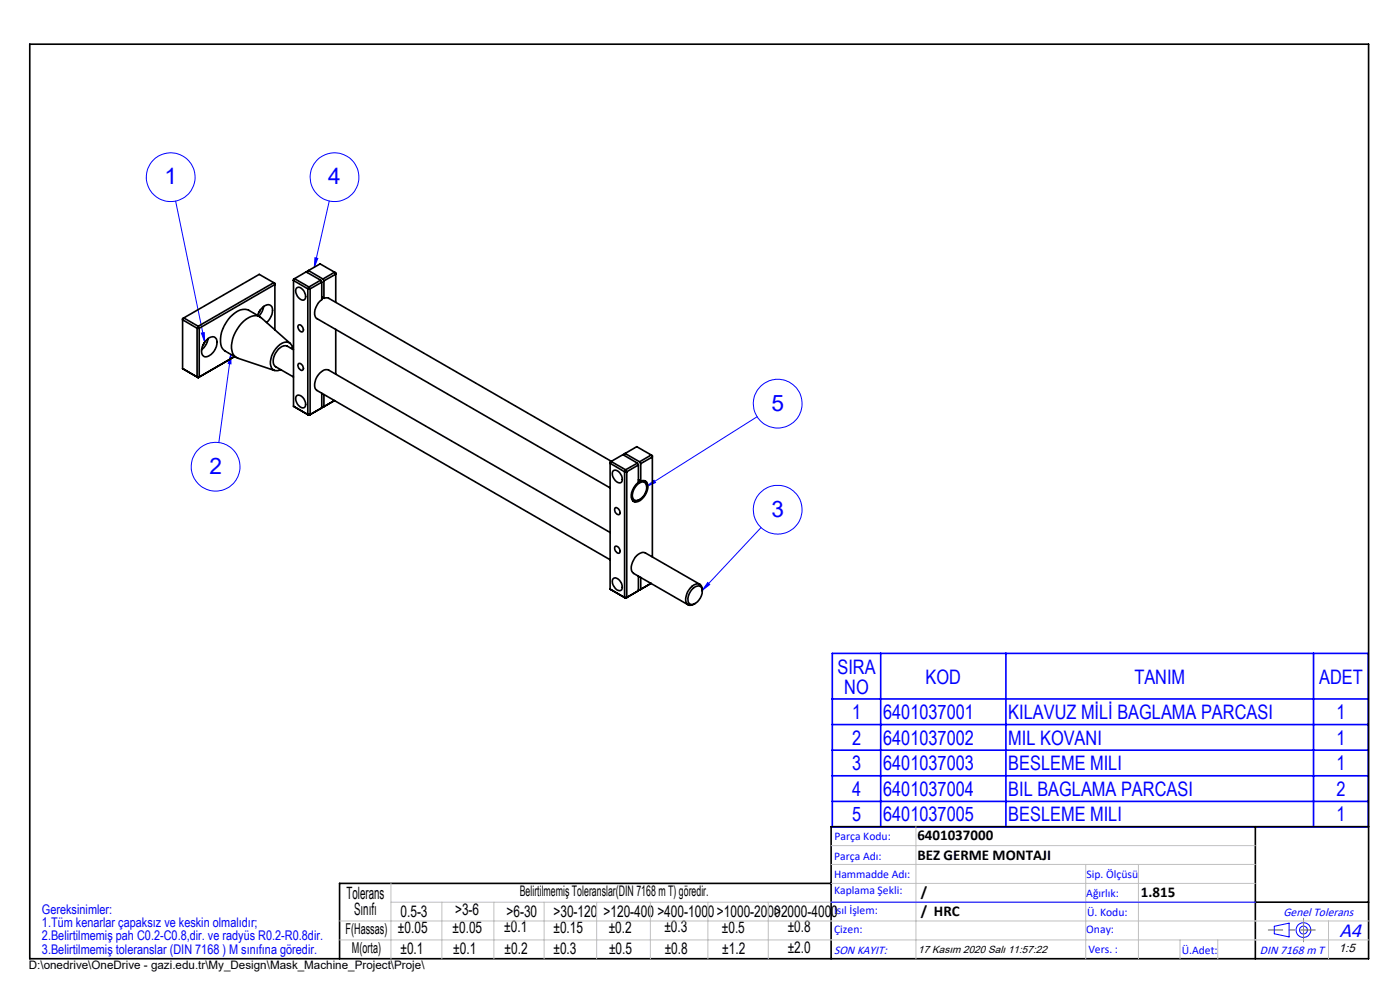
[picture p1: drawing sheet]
<svg xmlns="http://www.w3.org/2000/svg" width="297mm" height="210mm" viewBox="0 0 297 210" stroke-linecap="round" stroke-linejoin="round" font-family="sans-serif">
<g fill="none" stroke="#00f" stroke-width=".21">
<path d="M37.3 42.6l6.1 30M66.8 54.7l.6 .1-.7 1.9zM69.8 42.6l-3.1 14.1M42.7 70.7l.6-.2 .1 2.1zM49 75.2l-2.6 18.7M49 75.2v2l-.6-.1zM160.6 88.4l-23.4 14.8M137.2 103.2l1.5-1.3 .4 .5zM161.5 111.9l-12.5 13.3M150.1 123.6l.5 .4-1.6 1.2zM176.3 191.4h90M270.3 196.5l3.2-.7v2.9l-3.2-.6z"/>
<circle cx="36.2" cy="37.6" r="5.2"/>
<circle cx="71" cy="37.6" r="5.2"/>
<circle cx="45.7" cy="99" r="5.2"/>
<circle cx="165" cy="85.6" r="5.2"/>
<circle cx="165" cy="108.1" r="5.2"/>
<circle cx="276.5" cy="197.3" r="1.57"/>
<circle cx="276.5" cy="197.3" r=".83"/>
</g>
<path d="M176.6 138.6h113.7v36.8h-113.7zM186.8 138.6v36.8M213.4 138.6v36.8M278.7 138.6v36.8M176.6 148.3h113.7M176.6 153.7h113.7M176.6 159.1h113.7M176.6 164.6h113.7M176.6 170h113.7" fill="none" stroke="#00f" stroke-width=".35"/>
<path d="M6.3 9.4h284v194h-284zM266.3 175.4v28M290.3 175.4h-114v28M176.3 187.4h-104.3v16M266.3 191.4h24" fill="none" stroke="#000" stroke-width=".35"/>
<path d="M279 197.3h-9.9" fill="none" stroke="#f00" stroke-width=".21" stroke-dasharray="30.5 1.3 1.3 1.3" stroke-dashoffset="27.4"/>
<path d="M276.5 197.3v2.5M276.5 197.3v-2.5" fill="none" stroke="#808080" stroke-width=".21" stroke-dasharray="30.5 1.3 1.3 1.3"/>
<g fill="none" stroke="#c0c0c0" stroke-width=".21">
<path d="M176.3 179.4h90M194.3 175.4v28M72 199.4h218.3M72 195.4h218.3M82.9 187.4v16M82.9 191.4h183.4M93.7 191.4v12M104.8 191.4v12M115.4 191.4v12M126.6 191.4v12M138 191.4v12M150.2 191.4v12"/>
<path d="M163 191.4v12M176.3 183.4h90M176.3 187.4h90M230.3 183.4v20M241.5 183.4v20M250.3 199.4v4M258.3 199.4v4M281.8 195.4v8"/>
</g>
<path d="M66.8 54.7l.6 .1-.7 1.9zM137.2 103.2l1.5-1.3 .4 .5zM150.1 123.6l.5 .4-1.6 1.2zM49 75.2v2l-.6-.1zM42.7 70.7l.6-.2 .1 2.1z" fill="#00f"/>
<g fill="none" stroke="#000" stroke-width=".35">
<path d="M62.5 59.1l-.2 .4 3 1.8M62.5 59.1l3 1.8M62.5 59.1l-.2 .1v27M62.5 59.1l2.4-1.4 3.1 1.7M65.2 57.8v-.3l2.7-1.5 3.3 1.9v6.2M65.4 57.4l3.1 1.8M68 59.4l-2.5 1.5M68 59.4l.3 .5M68.3 59.9v3.7a3.4 3.4 0 0 0-1.3 3.8l62.4 36.1M68.3 59.9l-2.5 1.4M68.5 59.2l2.5-1.5 .2 .5-2.5 1.4M68.5 59.2l.2 .4"/>
<path d="M68.7 59.6v3.7M38.7 78.2l3.4 1.9M39 67.4l3.1 1.8M39 67.4l-.3 .4 3.1 1.8M39 67.4l16-9.2 3.3 1.9v9.8M39 67.4l-.3 .2v10.6M41.8 69.6h.5M41.8 69.6v10.4h.5M42.1 69.2l.2 .4M42.1 69.2l-.3 .4M42.1 69.2l16-9.2 .2 .4-16 9.2M42.3 69.6v10.4"/>
<path d="M42.3 80l-.2 .1M43.4 72.6l-.3 .6M43.7 72.3a1.51 1.51 0 0 1 2-.7 2.72 2.72 0 0 1-.9 3.6 1.1 1.1 0 0 1-1.1 .5 1.1 1.1 0 0 1-.9-.8l.1-1.3zM44.1 71.8l-.3 1.1-1 1.3M49.8 75.6l-7.7 4.5M54.6 66.9a3.2 3.2 0 0 1 2.3-2.3 1.14 1.14 0 0 1 .9 1.6l-.6 1.5-.6 .7M55.1 67.2l-2.3-1.4a3 3 0 0 0-3.4 1 7 7 0 0 0-2.4 6.8l.6 .7 2.5 1.5M55.2 65.8l-.3 .6M55.9 65l-.3 1.1-.7 1M61.6 72.8l-6.2-5.4a2.37 2.37 0 0 0-3.2 .3 7.5 7.5 0 0 0-3 6.7 1.97 1.97 0 0 0 1.2 1.6l7.8 2.6M62.1 74.1a1.39 1.39 0 0 0-.7-1.4 1.39 1.39 0 0 0-1.6 .1 4.9 4.9 0 0 0-2.3 4.9 1.34 1.34 0 0 0 2.1 .7M62.3 74.2l-1.4-.8a2.72 2.72 0 0 0-2.7 2l-.2 .5a1.6 1.6 0 0 0 .5 1.9l3.8 2.2"/>
<path d="M62.9 61.1a1.07 1.07 0 0 1 1.6 .7l.2 .4a.84 .84 0 0 1 .2 1 .84 .84 0 0 1-1 .4 2.02 2.02 0 0 1-1-2.5zM63.4 77.1a.94 .94 0 0 1 .8 1.4 .94 .94 0 0 1-.8-1.4zM63.4 68.9a.97 .97 0 0 1 .8 1.5 .97 .97 0 0 1-.8-1.5zM65.3 61.3h.5M65.3 61.3v26.6M65.5 60.9l-.2 .4M65.5 60.9l.3 .4M65.8 61.3v26.6h-.5M68.3 63l.4 .3M68.7 63.3h1l60 34.6M71.2 69.9v9.5M62.3 86.2l3 1.7"/>
<path d="M62.9 84a1.44 1.44 0 0 1 1.9 1.4 .73 .73 0 0 1-.2 1 .73 .73 0 0 1-1-.1l-.7-1a1.33 1.33 0 0 1 0-1.3zM68.3 83.4v3.1l-2.8 1.6-3.2-1.9M68.3 86.2l.2 .2M68.7 86.2l2.2-1.2-2.4 1.4M68.7 83.7v2.5M68.7 86.2l-.2 .2M129.6 97.9l-.2 .4 3.1 1.8M129.6 97.9l3.1 1.8M129.6 97.9l-.2 .1v27M129.6 97.9l2.6-1.5 3 1.8M130.1 99.9a1.11 1.11 0 0 1 1.6 .7l.3 .7a.73 .73 0 0 1-.2 1 .73 .73 0 0 1-1-.1l-.5-.6a1.53 1.53 0 0 1-.2-1.7zM132.6 96.2l2.5-1.5 3.3 2v21.4"/>
<path d="M132.6 96.2l3.1 1.8M132.6 96.2l-.2 .1v.3M132.7 99.7l-.2 .4M132.7 99.7l.3 .4M135.2 98.2l-2.5 1.5M135.2 98.2l.2 .4M135.4 98.6v3.7a3.5 3.5 0 0 0-1.4 3.6 1.08 1.08 0 0 0 1.9 .2 3.4 3.4 0 0 0 1.3-3.8 1.05 1.05 0 0 0-1.3-.2M135.4 98.6l-2.4 1.5M135.7 98l2.4-1.5 .3 .4-2.5 1.4M135.7 98l.2 .3M135.9 98.3v3.8M129.4 113l-59.7-34.5a1.85 1.85 0 0 0-2.1 1 3.2 3.2 0 0 0-.6 3.1l62.4 36.1"/>
<path d="M130.5 115.9a.95 .95 0 0 1 .9 1.4 .97 .97 0 0 1-.9-1.4zM130.5 107.7a.97 .97 0 0 1 .9 1.4 .95 .95 0 0 1-.9-1.4zM132.5 100.1h.5M132.5 100.1v26.6M133 100.1v26.6M135.1 102.9a1.18 1.18 0 0 1 2-.1 2.95 2.95 0 0 1-2 3.4 1.03 1.03 0 0 1-.9-1.5l.3-1zM135.4 101.8l.5 .3M135.7 106l-.7 .3h-.7M135.7 101.9l-.3 .2M136.8 102l.3 .5 .1 .8M129.4 125l3.1 1.7M129.4 125l3.3 1.9"/>
<path d="M130.1 122.8a1.11 1.11 0 0 1 1.6 .6l.3 .8a.74 .74 0 0 1-.2 1 .74 .74 0 0 1-1-.1l-.5-.6a1.53 1.53 0 0 1-.2-1.7zM132.5 126.7h.5M132.5 126.7l.2 .2M133 126.7l-.3 .2M135.4 125.3l-2.7 1.6M135.4 122.2v3.1M135.4 125.3l-2.4 1.4M135.4 125l.3 .2M135.9 122.5v2.5l-.2 .2M138.1 123.7l-2.4 1.5M146.8 125.1a1.31 1.31 0 0 1 2.1-.4 2.86 2.86 0 0 1-2.3 3.5 1.25 1.25 0 0 1-.6-1.8zM148.5 124l-11.6-6.7a2.43 2.43 0 0 0-2.7 1.9 1.94 1.94 0 0 0 .2 2.4l11.6 6.7"/>
<path d="M149 125.4a1.14 1.14 0 0 0-.4-1.3 1.14 1.14 0 0 0-1.4 0 3.5 3.5 0 0 0-1.6 3.7 1.13 1.13 0 0 0 1.9 .2"/>
</g>
<g font-size="4.8" fill="#00f">
<text x="34.9" y="39">1</text>
<text x="69.6" y="39">4</text>
<text x="163.7" y="87.1">5</text>
<text x="44.4" y="100.5">2</text>
<text x="163.7" y="109.6">3</text>
</g>
<text font-size="4.4" fill="#00f" x="284.2" y="198.7">A4</text>
<g font-size="4.2" fill="#00f">
<text x="177.7" y="142.9">SIRA</text>
<text x="179.1" y="147.1">NO</text>
<text x="196.4" y="145">KOD</text>
<text x="240.6" y="145">TANIM</text>
<text x="279.9" y="145">ADET</text>
<text x="180.7" y="152.5">1</text>
<text x="187.3" y="152.5">6401037001</text>
<text x="213.9" y="152.5">KILAVUZ MİLİ BAGLAMA PARCASI</text>
<text x="283.5" y="152.5">1</text>
<text x="180.7" y="158">2</text>
<text x="187.3" y="158">6401037002</text>
<text x="213.9" y="158">MIL KOVANI</text>
<text x="283.5" y="158">1</text>
<text x="180.7" y="163.4">3</text>
<text x="187.3" y="163.4">6401037003</text>
<text x="213.9" y="163.4">BESLEME MILI</text>
<text x="283.5" y="163.4">1</text>
<text x="180.7" y="168.8">4</text>
<text x="187.3" y="168.8">6401037004</text>
<text x="213.9" y="168.8">BIL BAGLAMA PARCASI</text>
<text x="283.5" y="168.8">2</text>
<text x="180.7" y="174.2">5</text>
<text x="187.3" y="174.2">6401037005</text>
<text x="213.9" y="174.2">BESLEME MILI</text>
<text x="283.5" y="174.2">1</text>
</g>
<g font-size="3.6">
<text x="73.5" y="190.7">Tolerans</text>
<text x="75.1" y="194.1">Sınıfı</text>
</g>
<g font-size="3.4">
<text x="84.4" y="198">±0.05</text>
<text x="85" y="194.4">0.5-3</text>
<text x="96" y="197.8">±0.05</text>
<text x="96.5" y="194.2">&gt;3-6</text>
<text x="107" y="197.8">±0.1</text>
<text x="107.5" y="194.5">&gt;6-30</text>
<text x="117.4" y="194.5">&gt;30-120</text>
<text x="117.4" y="197.9">±0.15</text>
<text x="128" y="194.5">&gt;120-400</text>
<text x="129.1" y="197.8">±0.2</text>
<text x="139.5" y="194.5">&gt;400-1000&gt;1000-2000&gt;2000-4000</text>
<text x="140.9" y="197.8">±0.3</text>
<text x="153.1" y="197.8">±0.5</text>
<text x="167.1" y="197.7">±0.8</text>
<text x="85" y="202.3">±0.1</text>
<text x="96.2" y="202.3">±0.1</text>
<text x="107" y="202.3">±0.2</text>
<text x="117.4" y="202.4">±0.3</text>
<text x="129.2" y="202.3">±0.5</text>
<text x="141" y="202.3">±0.8</text>
<text x="153.2" y="202.3">±1.2</text>
<text x="167.1" y="202.2">±2.0</text>
</g>
<g font-size="3.2">
<text x="194.6" y="178.2">6401037000</text>
<text x="194.6" y="182.4">BEZ GERME MONTAJI</text>
<text x="195.3" y="190.2">/</text>
<text x="242" y="190.2">1.815</text>
<text x="195.3" y="194.3">/ HRC</text>
<text x="73.3" y="198.1">F(Hassas)</text>
<text x="74.7" y="202.2">M(orta)</text>
</g>
<text font-size="3.1" x="110.3" y="190.1">Belirtilmemiş Toleranslar(DIN 7168 m T) göredir.</text>
<g font-size="2.8" fill="#0000e8">
<text x="8.9" y="193.8">Gereksinimler:</text>
<text x="8.9" y="196.6">1.Tüm kenarlar çapaksız ve keskin olmalıdır;</text>
<text x="8.9" y="199.5">2.Belirtilmemiş pah C0.2-C0.8,dir. ve radyüs R0.2-R0.8dir.</text>
<text x="8.9" y="202.3">3.Belirtilmemiş toleranslar (DIN 7168 ) M sınıfına göredir.</text>
</g>
<g font-size="2.6" fill="#00f">
<text x="272.3" y="194.3">Genel Tolerans</text>
<text x="176.9" y="202.3">SON KAYIT:</text>
<text x="267.3" y="202.4">DIN 7168 m T</text>
</g>
<text font-size="2.6" x="284" y="202">1:5</text>
<g font-size="2.5" fill="#00f">
<text x="177" y="178.2">Parça Kodu:</text>
<text x="177" y="182.4">Parça Adı:</text>
<text x="176.9" y="186.2">Hammadde Adı:</text>
<text x="177" y="189.7">Kaplama Şekli:</text>
<text x="230.5" y="190.2">Ağırlık:</text>
<text x="230.5" y="186.2">Sip. Ölçüsü</text>
<text x="176.9" y="193.9">Isıl İşlem:</text>
<text x="177" y="197.8">Çizen:</text>
<text x="230.4" y="197.8">Onay:</text>
<text x="230.6" y="194.3">Ü. Kodu:</text>
<text x="230.9" y="202.1">Vers. :</text>
<text x="250.7" y="202.4">Ü.Adet:</text>
</g>
<text font-size="2.5" x="6.1" y="205.5">D:\onedrive\OneDrive - gazi.edu.tr\My_Design\Mask_Machine_Project\Proje\</text>
<text font-size="2.2" x="194.8" y="202.1">17 Kasım 2020 Salı 11:57:22</text>
</svg>
